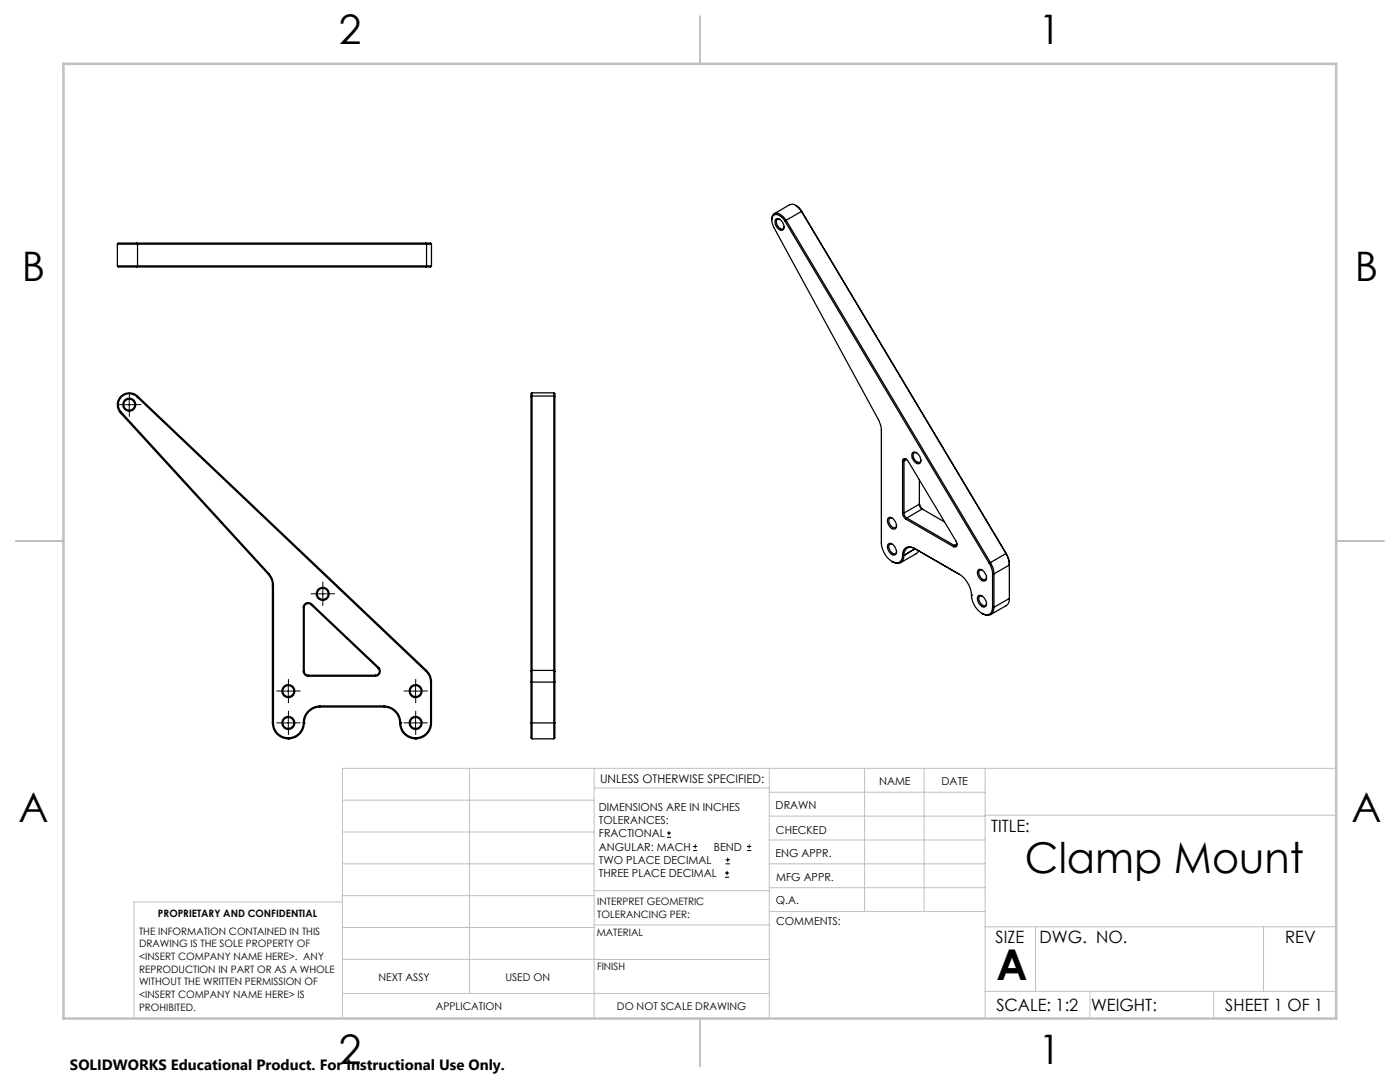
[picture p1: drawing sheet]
<svg xmlns="http://www.w3.org/2000/svg" width="279mm" height="216mm" viewBox="0 0 279 216" stroke-linecap="round" stroke-linejoin="round" font-family="sans-serif">
<g fill="none" stroke="#000" stroke-width=".2">
<path d="M25.8 79.5v2.5M24.6 80.8h2.5M63.1 118.5h2.6M64.4 117.3v2.4M56.3 137.9h2.5M57.5 136.7v2.5M81.7 137.9h2.5M82.9 136.7v2.5M56.3 144.3h2.5M57.5 143v2.5M81.7 144.3h2.5M82.9 143v2.5"/>
<path d="M133.1 167.1h.8M133.1 166.2h.8M133.5 165.8v.9M138.3 169.7h.8M138.3 168.9h.8M138.7 168.5v.8M144.7 175h.8M144.7 174.2h.8M144.8 172.4h.9M144.8 171.6h.9M145.1 173.8v.8M145.2 171.1v.9"/>
<path d="M149.1 169.7h.8M149.1 168.9h.8M149.5 168.5v.8"/>
</g>
<g fill="none" stroke="#000" stroke-width=".2" stroke-dasharray="15.2 1.3 1.3 1.3">
<path d="M25.8 79.5v-1.1M24.6 80.7h-1.1M25.8 82v1.1M27.1 80.7h1.1M63.2 118.5h-1.1M64.4 117.2v-1.1M64.4 119.7v1.1M65.7 118.5h1.1M56.3 137.9h-1.1M57.6 136.6v-1.1M57.6 139.1v1.1M58.8 137.9h1.1"/>
<path d="M81.7 137.9h-1.1M83 136.6v-1.1M83 139.1v1.1M84.2 137.9h1.1M56.3 144.2h-1.1M57.6 143v-1.1M57.6 145.5v1.1M58.8 144.2h1.1M81.7 144.2h-1.1M83 143v-1.1M83 145.5v1.1M84.2 144.2h1.1"/>
</g>
<g fill="none" stroke="#c0c0c0" stroke-width=".2">
<path d="M68.3 159.7h50.3M93.7 153.3v44.9M118.6 153.3v49.9M118.6 157.2h34.9M153.5 153.3v49.9M153.5 158.1h43.1M172.5 153.3v28.6M184.4 153.3v28.6M196.6 153.3v49.9M266.7 153.3h-198.4v49.9M68.3 178.7h50.3M68.3 172.4h50.3"/>
<path d="M68.3 166h50.3M68.3 180h-41.6v23.2M118.6 177.7h35M153.5 167.6h43.1M153.5 162.8h43.1M153.5 172.4h43.1M153.5 177.1h43.1M196.6 162.7h70.1M68.3 198.2h85.2M68.3 191.4l85.2 .1M68.3 185.1h50.3M118.6 184.6h35"/>
<path d="M153.6 181.9h43M196.6 197.8h70.1M196.6 184.9h70.1M206.7 184.9v12.9M217.5 197.8v5.4M242.2 197.8v5.4M252.2 184.9v12.9"/>
</g>
<path d="M139.7 3.2v9.5M3.1 107.9h9.6M266.7 107.9h9.5M139.7 203.2v9.6" fill="none" stroke="#c0c0c0" stroke-width=".25"/>
<path d="M12.7 12.7h254v190.5h-254z" fill="none" stroke="#c0c0c0" stroke-width=".5"/>
<g fill="none" stroke="#000" stroke-width=".25">
<path d="M23.4 48.7h4M23.4 53.1h4M23.4 53.1l.2 .2h3.7M23.4 48.7v4.4M27.3 48.5h-3.7l-.2 .2M27.3 48.5l.1 .2M27.3 48.5h57.7M27.3 53.3h57.7M27.4 48.7v4.4M27.4 53.1l-.1 .2M27.4 48.7h57.7M27.4 53.1h57.7"/>
<path d="M85 48.5h.9l.2 .2M85 48.5l.1 .2M85.1 48.7h1M85.1 53.1h1M85.1 48.7v4.4M85.1 53.1l-.1 .2M86.1 53.1l-.2 .2h-.9M86.1 48.7v4.4M154 43.9a1.06 1.06 0 0 1 .5-1.2 1.06 1.06 0 0 1 1.3 .2l1.1 1.1M154.7 43.9l.2-.2a1.23 1.23 0 0 1 1.5 1.1 .71 .71 0 0 1-.2 1.1 .71 .71 0 0 1-1-.4l-.5-.7zM155.6 43.8a.53 .53 0 0 0-.6 .1 .53 .53 0 0 0 0 .7 1.07 1.07 0 0 0 1.4 1l.1-.4M156.6 44.1a2.02 2.02 0 0 0-2-1.2 1.72 1.72 0 0 0-.2 2.4l20.9 38.4 .5 1.1 .1 .9v22.7a4.8 4.8 0 0 0 2.1 3.6"/>
<path d="M156.6 44.1l40.8 68.3M156.9 44l40.8 68.3M156.9 44l-.3 .1M158.8 41l.5 .3 .7 .9M159.9 42.2a1.99 1.99 0 0 0-2.3-1.3l-3.1 1.8M159.9 42.2l40.9 68.3M159.9 42.2l-3 1.8M160 42.2h-.1M160 42.2l40.8 68.2M27.3 79.2a2.18 2.18 0 0 0-3 0 2.18 2.18 0 0 0-.1 3M27.3 79.2l57.7 54.7M27.4 79a2.4 2.4 0 0 0-3.3 .1 2.4 2.4 0 0 0-.1 3.3"/>
<path d="M27.4 79l-.1 .2M27.4 79l57.7 54.8M106 79.2v54.7M106.2 78.4v.6M106.2 78.4l-.2 .2v.6M106.2 78.4h4.3M106.2 79v54.8M106.2 79h4.3M106.2 79l-.2 .2M110.5 78.4v.6M110.5 78.4l.2 .2v.6M110.5 79v54.8"/>
<path d="M110.5 79l.2 .2M110.7 79.2v54.7M24 82.4l29.6 32.2M24.2 82.2l29.5 32.3M24.2 82.2l-.2 .2M180.1 92a.52 .52 0 0 1 .5-.5 .52 .52 0 0 1 .6 .4l9.7 16.3a.54 .54 0 0 1 .1 .7 .54 .54 0 0 1-.7 .2M180.1 92v10.4M180.1 92h.3M180.4 92v10.4M180.9 91.7l-.3-.1-.2 .4M180.9 91.7l-.5 .3M182 90.5a.87 .87 0 0 1 1.4 .4 1.11 1.11 0 0 1 0 1.6 1.69 1.69 0 0 1-1.4-2z"/>
<path d="M183 90.4a.52 .52 0 0 0-.7 .1 .52 .52 0 0 0 0 .7 1.08 1.08 0 0 0 1.4 .9l.1-.3M183.5 95.7v4.9M53.6 114.6a3.2 3.2 0 0 1 .8 2.2M53.7 114.5a3.7 3.7 0 0 1 .9 2.3M53.7 114.5l-.1 .1M54.4 116.8h.2M54.4 116.8v27.5M54.6 116.8v27.5M177.2 108.7a.84 .84 0 0 1 1.4 .4 .97 .97 0 0 1-.2 1.7 1.72 1.72 0 0 1-1.2-2.1zM177.2 103.5a.84 .84 0 0 1 1.4 .4 .97 .97 0 0 1-.2 1.7 1.72 1.72 0 0 1-1.2-2.1zM178 112h.1M178 112l.2 .1"/>
<path d="M178.1 103.4a.53 .53 0 0 0-.7 .1 .53 .53 0 0 0 0 .7 1.28 1.28 0 0 0 1.3 1.1l.2-.5M178.1 108.6a.53 .53 0 0 0-.7 .1 .53 .53 0 0 0 0 .7 1.28 1.28 0 0 0 1.3 1.1l.2-.5M178.2 112.1h.1M180.1 102.4a1.6 1.6 0 0 0 .7 1.2M180.1 110.8h.1M180.1 110.8a1.3 1.3 0 0 1-.6 1.4 1.3 1.3 0 0 1-1.5-.2M180.1 102.4h.3M180.1 110.8h.3M180.4 102.4a1.11 1.11 0 0 0 .6 1M180.4 110.8h.1M180.4 110.8a1.39 1.39 0 0 1-.7 1.5 1.39 1.39 0 0 1-1.5-.2M180.8 103.6l9.5 5.5"/>
<path d="M181 103.4l9.4 5.4M181 103.4l-.2 .2M182.5 109.4l9 5.2a5.5 5.5 0 0 1 2.4 4.1M182.5 109.4a1.45 1.45 0 0 0-1.7-.1 1.45 1.45 0 0 0-.7 1.5M182.5 109.4l.1 .1M182.6 109.5a1.36 1.36 0 0 0-1.5-.1 1.36 1.36 0 0 0-.7 1.4M182.6 109.5l-2.2 1.3M183.3 109.9l-.5 .6-3.1 1.8M183.5 100.6l.2 .6 .3 .4M183.5 100.4a1.6 1.6 0 0 0 .7 1.3M183.5 100.6l-3.1 1.8M184 101.6l4.5 2.5"/>
<path d="M184 101.6l-3 1.8M190.4 108.8l-.1 .3M191 108.6l-.3 .3-.3-.1M191 108.5l-.6 .3M193.9 118.7h.1M193.9 118.7a4.7 4.7 0 0 0 2.1 3.7M195.3 118.9a1.43 1.43 0 0 1 1.6 1.6 .59 .59 0 0 1-.4 .6 .59 .59 0 0 1-.7-.2 1.58 1.58 0 0 1-.5-2zM195.3 113.7a1.43 1.43 0 0 1 1.6 1.6 .66 .66 0 0 1-.6 .7 .66 .66 0 0 1-.7-.5 1.46 1.46 0 0 1-.3-1.8zM196 113.8a.53 .53 0 0 0-.6 .1 .53 .53 0 0 0 0 .6 1.2 1.2 0 0 0 1.2 1.1l.3-.4M196 119a.53 .53 0 0 0-.6 .1 .53 .53 0 0 0 0 .6 1.2 1.2 0 0 0 1.2 1.1l.3-.4M197.4 112.4a4.1 4.1 0 0 1 .7 2.1M197.7 112.3a4.2 4.2 0 0 1 .7 2.2"/>
<path d="M197.7 112.3l-.3 .1M198.1 114.5v6.7M198.1 114.5h.3M198.4 114.5v6.7M200.8 110.5l.5 1.1 .1 1.1-3 1.8M200.8 110.5l-3.1 1.8M200.8 110.4a3.9 3.9 0 0 1 .6 2.2v6.8M200.8 110.4v.1M201.4 119.4l-.1 1-.4 .4-3.2 1.8M201.4 119.4l-3 1.8M60.5 133.9a1.03 1.03 0 0 0 1 1M60.5 121.2v12.7"/>
<path d="M60.5 133.9h.2M60.5 121.2h.2M60.7 133.9a.85 .85 0 0 0 .8 .8M60.7 121.2v12.7M61.5 134.9h13.4M61.5 134.7h13.4M61.5 134.7v.2M62.1 120.7a.81 .81 0 0 0-.9-.2 .81 .81 0 0 0-.5 .7M62.1 120.7l13.4 12.6M62.2 120.5a.97 .97 0 0 0-1.1-.2 .97 .97 0 0 0-.6 .9M62.2 120.5l13.4 12.7M62.2 120.5l-.1 .2"/>
<path d="M74.9 134.7v.2M75.5 133.3a.8 .8 0 0 1 .1 .9 .8 .8 0 0 1-.7 .5M75.6 133.2a1 1 0 0 1 .2 1.1 1 1 0 0 1-.9 .6M75.6 133.2l-.1 .1M85 133.9a2.8 2.8 0 0 1 .9 2.2M85.1 133.8a3.1 3.1 0 0 1 1 2.3M85.1 133.8l-.1 .1M85.9 136.1v8.2M85.9 136.1h.2M86.1 136.1v8.2M106 133.9v2.2M106 136.1h4.7"/>
<path d="M106 136.1v8.2M106.2 133.8v13.6M106.2 133.8h4.3M106.2 133.8l-.2 .1M110.5 133.8v13.6M110.5 133.8l.2 .1M110.7 133.9v2.2M110.7 136.1v8.2M196 122.4h.1M196 122.4l.1 .1M196.1 122.5h.1M198.1 121.2a1.3 1.3 0 0 1-.6 1.3 1.3 1.3 0 0 1-1.5-.1"/>
<path d="M198.1 121.2h.3M198.4 121.2a1.39 1.39 0 0 1-.7 1.4 1.39 1.39 0 0 1-1.6-.1M54.4 144.3a3.2 3.2 0 0 0 3.1 3.1M54.4 144.3h.2M54.6 144.3a2.95 2.95 0 0 0 2.9 2.9M57.5 147.2h.1M57.5 147.4h.1M57.5 147.2v.2M60.5 144.3h.1M60.5 144.3a2.95 2.95 0 0 1-3 2.9M60.5 144.3h.2M60.7 144.3h.1"/>
<path d="M60.7 144.3a3.2 3.2 0 0 1-3.2 3.1M63.9 140.9a3.4 3.4 0 0 0-3.4 3.4M63.9 141.1a3.2 3.2 0 0 0-3.2 3.2M63.9 140.9h12.7M63.9 140.9v.2M63.9 141.1h12.7M76.6 140.9a3.4 3.4 0 0 1 3.4 3.4M76.6 141.1a3.2 3.2 0 0 1 3.2 3.2M76.6 140.9v.2M79.8 144.3h.1M79.8 144.3a3.2 3.2 0 0 0 3.1 3.1M79.8 144.3h.2"/>
<path d="M80 144.3h.1M80 144.3a2.95 2.95 0 0 0 2.9 2.9M82.9 147.2h.1M82.9 147.4h.1M82.9 147.2v.2M85.9 144.3a2.95 2.95 0 0 1-3 2.9M85.9 144.3h.2M86.1 144.3a3.2 3.2 0 0 1-3.2 3.1M106 144.3v2.9l.2 .2M106 144.3h4.7M106.2 147.4h4.3M110.7 144.3v2.9l-.2 .2"/>
<circle cx="25.8" cy="80.7" r="1.1"/>
<circle cx="25.8" cy="80.8" r="1.3"/>
<circle cx="64.4" cy="118.5" r="1.29"/>
<circle cx="64.4" cy="118.5" r="1.1"/>
<circle cx="57.5" cy="137.9" r="1.1"/>
<circle cx="57.5" cy="137.9" r="1.3"/>
<circle cx="82.9" cy="137.9" r="1.1"/>
<circle cx="82.9" cy="137.9" r="1.3"/>
<circle cx="57.5" cy="144.2" r="1.1"/>
<circle cx="57.5" cy="144.3" r="1.3"/>
<circle cx="82.9" cy="144.2" r="1.1"/>
<circle cx="82.9" cy="144.3" r="1.3"/>
</g>
<g font-size="8.5">
<text x="204.6" y="174.2">Clamp Mount</text>
<text x="198.9" y="195.5">A</text>
</g>
<g font-size="8.1">
<text x="67.6" y="8.9">2</text>
<text x="207.3" y="8.9">1</text>
<text x="4.4" y="56.2">B</text>
<text x="270.4" y="56.2">B</text>
<text x="3.7" y="164.1">A</text>
<text x="269.7" y="164.1">A</text>
<text x="67.6" y="212.4">2</text>
<text x="207.3" y="212.4">1</text>
</g>
<g font-size="3.4">
<text x="197.8" y="166">TITLE:</text>
<text x="198.7" y="188.1">SIZE</text>
<text x="207.5" y="188.1">DWG. NO.</text>
<text x="256.5" y="188.2">REV</text>
<text x="198.8" y="201.7">SCALE: 1:2</text>
<text x="217.7" y="201.8">WEIGHT:</text>
<text x="244.5" y="201.7">SHEET 1 OF 1</text>
</g>
<text font-size="3" x="14" y="213.5">SOLIDWORKS Educational Product. For Instructional Use Only.</text>
<text font-size="2.4" x="119.8" y="156.2">UNLESS OTHERWISE SPECIFIED:</text>
<g font-size="2.2">
<text x="119.5" y="161.8">DIMENSIONS ARE IN INCHES</text>
<text x="154.8" y="161.4">DRAWN</text>
<text x="175.4" y="156.6">NAME</text>
<text x="187.9" y="156.7">DATE</text>
<text x="119.5" y="164.4">TOLERANCES:</text>
<text x="119.5" y="167.1">FRACTIONAL</text>
<text x="154.9" y="166.3">CHECKED</text>
<text x="119.5" y="169.7">ANGULAR: MACH</text>
<text x="119.5" y="172.4">TWO PLACE DECIMAL</text>
<text x="142.5" y="169.7">BEND</text>
<text x="154.8" y="171">ENG APPR.</text>
<text x="119.5" y="175">THREE PLACE DECIMAL</text>
<text x="154.9" y="175.7">MFG APPR.</text>
<text x="154.9" y="180.4">Q.A.</text>
<text x="154.9" y="184.6">COMMENTS:</text>
</g>
<g font-size="2.1">
<text x="75.5" y="195.7">NEXT ASSY</text>
<text x="100.9" y="195.7">USED ON</text>
<text x="86.9" y="201.5">APPLICATION</text>
<text x="123.1" y="201.6">DO NOT SCALE DRAWING</text>
</g>
<g font-size="2">
<text x="31.5" y="182.9">PROPRIETARY AND CONFIDENTIAL</text>
<text x="119.2" y="180.6">INTERPRET GEOMETRIC</text>
<text x="119.2" y="183.1">TOLERANCING PER:</text>
<text x="27.8" y="186.5">THE INFORMATION CONTAINED IN THIS</text>
<text x="27.8" y="189">DRAWING IS THE SOLE PROPERTY OF</text>
<text x="27.8" y="191.6">&lt;INSERT COMPANY NAME HERE&gt;. ANY</text>
<text x="119.1" y="186.7">MATERIAL</text>
<text x="27.8" y="194.1">REPRODUCTION IN PART OR AS A WHOLE</text>
<text x="27.8" y="196.6">WITHOUT THE WRITTEN PERMISSION OF</text>
<text x="119.1" y="193.5">FINISH</text>
<text x="27.8" y="199.1">&lt;INSERT COMPANY NAME HERE&gt; IS</text>
<text x="27.8" y="201.7">PROHIBITED.</text>
</g>
</svg>
